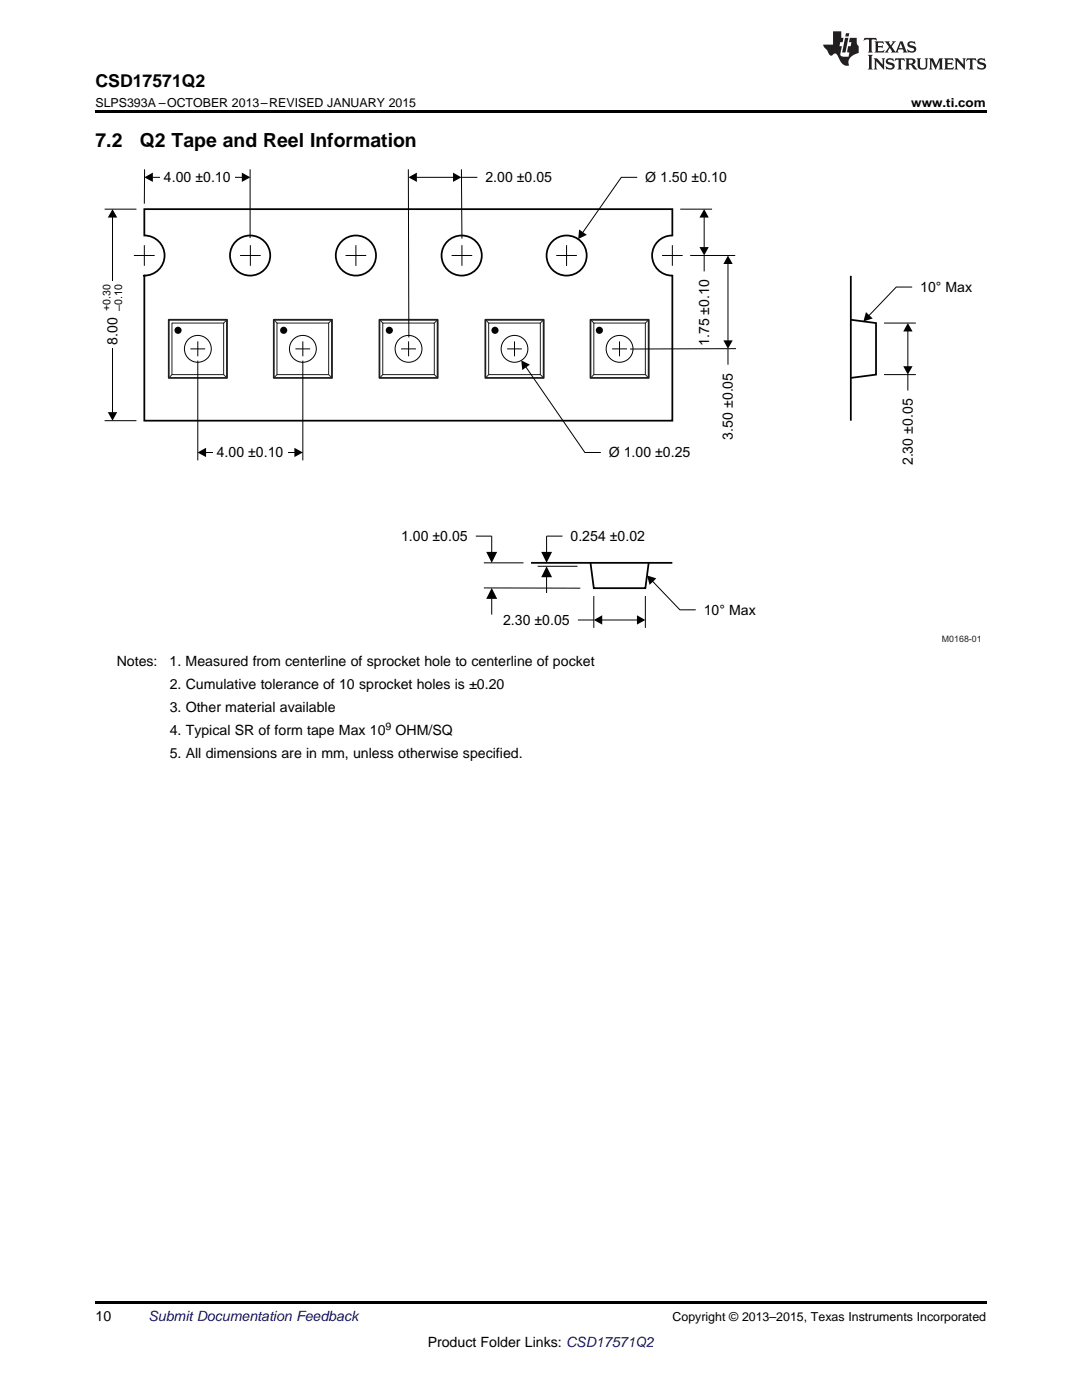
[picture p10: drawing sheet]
<svg xmlns="http://www.w3.org/2000/svg" width="216mm" height="279mm" viewBox="0 0 216 279" stroke-linecap="round" stroke-linejoin="round" font-family="sans-serif">
<path d="M19 259.7h177.8v.5h-177.8z" fill="#000"/>
<g fill="none" stroke="#231f20" stroke-width=".2">
<path d="M33.7 63.8h11.6M34.3 64.5h10.3v10.3h-10.3zM34.3 74.8l-.6 .6M45.3 63.8v11.6l-.7-.6M45.3 63.8l-.7 .7M54.6 63.8h11.6M54.7 63.8l.6 .7M55.3 64.5h10.3v10.3h-10.3zM55.3 74.8l-.6 .6M66.2 63.8v11.6l-.6-.6M66.2 63.8l-.6 .7M75.7 63.8h11.6"/>
<path d="M75.8 63.8l.6 .7M76.4 64.5h10.3v10.3h-10.3zM76.4 74.8l-.6 .6M87.3 63.8v11.6l-.6-.6M87.3 63.8l-.6 .7M96.8 63.8h11.7M96.9 63.8l.6 .7M97.5 64.5h10.3v10.3h-10.3zM97.5 74.8l-.6 .6M108.5 63.8v11.6l-.7-.6M108.5 63.8l-.7 .7M117.8 63.8h11.6"/>
<path d="M117.9 63.8l.6 .7M118.5 64.5h10.3v10.3h-10.3zM118.5 74.8l-.6 .6M129.4 63.8v11.6l-.6-.6M129.4 63.8l-.6 .7"/>
</g>
<path d="M33.7 63.8h11.6v11.6h-11.6zM54.6 63.8h11.6v11.6h-11.6zM75.7 63.8h11.6v11.6h-11.6zM96.8 63.8h11.7v11.6h-11.7zM117.8 63.8h11.6v11.6h-11.6z" fill="none" stroke="#231f20" stroke-width=".35"/>
<g fill="none" stroke="#010202" stroke-width=".2">
<path d="M28.9 33.8l-.1 6.8M81.5 33.8l.1 33.5M92.1 33.8l.1 13.8M20.9 41.7h6.3M22.4 43.3v39.1M26.7 51h4.2M28.8 48.9v4.1M47.9 51h4.1M50 48.9v4.1M69 51h4.1M71 48.9v4.2M90.1 51h4.1"/>
<path d="M92.2 48.9v4.1M111 51h4.1M113.1 48.9v4.2M132.1 51h4.1M134.2 48.9v4.1M135.7 41.7h6.4M137.7 51h9M38 69.6h2.9M39.5 68.1v3M58.9 69.6h3M60.4 68.1v3M80 69.6h3"/>
<path d="M81.5 68.1v3M101.2 69.6h2.9M102.7 68.1v3M122.1 69.6h3M123.6 68.1v3M146.9 69.6l-21.2 .1M20.9 84h6.3"/>
<circle cx="39.5" cy="69.6" r="2.68"/>
<circle cx="60.4" cy="69.6" r="2.68"/>
<circle cx="81.5" cy="69.6" r="2.68"/>
<circle cx="102.7" cy="69.6" r="2.67"/>
<circle cx="123.6" cy="69.6" r="2.68"/>
</g>
<g fill="none" stroke="#010202" stroke-width=".35">
<path d="M134.2 47.2v-5.5h-105.4v5.3a4 4 0 0 1 4 4 4 4 0 0 1-4 4v-.2v29.2h105.4v-29.2M134.2 47a4 4 0 0 0-4.1 4 4 4 0 0 0 4.1 4"/>
<circle cx="49.9" cy="51" r="4"/>
<circle cx="71" cy="51" r="4"/>
<circle cx="92.1" cy="51" r="4"/>
<circle cx="113.1" cy="51" r="4"/>
</g>
<g fill="#010202">
<path d="M22.4 41.7l1 1.7h-1.9z"/>
<path d="M21.5 82.3h1.9l-1 1.7z"/>
</g>
<path d="M20.9 56.2h3.1v13.3h-3.1z" fill-rule="evenodd" fill="#fff"/>
<path d="M49.9 33.8v13.7M39.5 72v19.9M60.4 72v19.9M41 90.3h17.9" fill="none" stroke="#010202" stroke-width=".2"/>
<g fill="#010202">
<path d="M39.4 90.3l1.7-.9v1.8z"/>
<path d="M58.7 89.4l1.7 .9-1.7 .9z"/>
</g>
<path d="M42.5 88.7h14.9v3.2h-14.9z" fill-rule="evenodd" fill="#fff"/>
<path d="M30.3 35.4h18.1" fill="none" stroke="#010202" stroke-width=".2"/>
<g fill="#010202">
<path d="M28.8 35.4l1.7-.9v1.8z"/>
<path d="M48.3 34.5l1.7 .9-1.7 .9z"/>
</g>
<path d="M31.9 33.8h14.9v3.2h-14.9z" fill-rule="evenodd" fill="#fff"/>
<path d="M83 35.4h7.5" fill="none" stroke="#010202" stroke-width=".2"/>
<g fill="#010202">
<path d="M90.4 34.5l1.7 .9-1.7 .9z"/>
<path d="M81.5 35.4l1.7-.9v1.8z"/>
</g>
<path d="M92.1 35.4h3.1M140.5 51v3.2M145.3 52.5v15.6M145.3 69.6v3.2" fill="none" stroke="#010202" stroke-width=".2"/>
<g fill="#010202">
<path d="M145.3 51l.9 1.7h-1.9z"/>
<path d="M144.3 67.9h1.9l-.9 1.7z"/>
</g>
<path d="M140.5 43.3v6.1" fill="none" stroke="#010202" stroke-width=".2"/>
<g fill="#010202">
<path d="M139.6 49.3h1.8l-.9 1.7z"/>
<path d="M140.5 41.7l.9 1.7h-1.8z"/>
</g>
<path d="M127.1 35.4h-3.1l-7.7 11" fill="none" stroke="#010202" stroke-width=".2"/>
<path d="M115.6 45.8l1.5 1.1-1.7 .8z" fill="#010202"/>
<path d="M104.9 73.2l11.8 17.1h3.2" fill="none" stroke="#010202" stroke-width=".2"/>
<path d="M104 71.9l1.7 .9-1.5 1z" fill="#010202"/>
<path d="M169.8 55.1v28.9M106 112.3h28.2" fill="none" stroke="#010202" stroke-width=".35"/>
<path d="M96.5 112.3h8M96.5 117.3l19.3 .1M107.3 113h7.9M130.2 116l5.5 5.7h3.1" fill="none" stroke="#010202" stroke-width=".2"/>
<path d="M129.1 114.8l1.9 .6-1.4 1.3z" fill="#010202"/>
<path d="M182 57.3h-3.2l-5.4 5.7" fill="none" stroke="#010202" stroke-width=".2"/>
<path d="M172.8 62.3l1.3 1.3-1.8 .5z" fill="#010202"/>
<path d="M98.1 119.4v3.3" fill="none" stroke="#010202" stroke-width=".2"/>
<path d="M98.1 117.3l1.1 2.2h-2.2z" fill="#010202"/>
<path d="M109.1 115.1v3.2" fill="none" stroke="#010202" stroke-width=".2"/>
<path d="M109.1 113l1.1 2.2h-2.2z" fill="#010202"/>
<path d="M98.1 107v3.3" fill="none" stroke="#010202" stroke-width=".2"/>
<path d="M97 110.1h2.2l-1.1 2.2z" fill="#010202"/>
<path d="M109.1 107v3.3" fill="none" stroke="#010202" stroke-width=".2"/>
<path d="M108 110.1h2.2l-1.1 2.2z" fill="#010202"/>
<path d="M176.4 74.8h6.3M176.4 64.5h6.3M118.5 119v6.3M128.8 119v6.3M120 123.7h7.2" fill="none" stroke="#010202" stroke-width=".2"/>
<g fill="#010202">
<path d="M127.1 122.8l1.7 .9-1.7 .9z"/>
<path d="M118.5 123.7l1.7-.9v1.8z"/>
</g>
<path d="M181.1 66v7.2" fill="none" stroke="#010202" stroke-width=".2"/>
<g fill="#010202">
<path d="M181.1 64.5l1 1.7h-1.9z"/>
<path d="M180.2 73.1h1.9l-1 1.7z"/>
</g>
<path d="M181.1 74.8v3.1M94.9 107h3.2M109.1 107h3.1M115.3 123.7h3.2" fill="none" stroke="#010202" stroke-width=".2"/>
<path d="M169.8 63.8l5 .7v10.3l-5 .6M117.8 112.3l.7 5.1h10.3l.6-5.1" fill="none" stroke="#010202" stroke-width=".35"/>
<g fill="#010202">
<circle cx="35.5" cy="65.9" r=".71"/>
<circle cx="119.6" cy="65.9" r=".71"/>
<circle cx="56.6" cy="65.9" r=".71"/>
<circle cx="77.7" cy="65.9" r=".71"/>
<circle cx="98.8" cy="65.9" r=".71"/>
</g>
<path d="M19 22h177.8v.5h-177.8z" fill="#000"/>
<g fill="#231f20">
<path d="M172.5 7.6l-.1 .5 .4-.2h.6v.1v2.1l-.2 .4h.9l-.2-.4v-2.1l.1-.1h.5l.5 .2-.2-.5zM174.5 8.3l.2 .3v1.5l-.2 .4h1.8l.2-.6a1.04 1.04 0 0 1-1.3 .2v-.7h.6l.3 .2v-.6l-.3 .2h-.6v-.6l.8-.1 .4 .3-.2-.5zM176.5 8.3l.9 1.1-.9 1.1h.8l-.2-.2 .4-.7 .5 .7-.2 .2h1.5l-.2-.2 .2-.4h.9l.1 .4-.2 .2h1l-.3-.3-.7-1.9h-.5l-.9 2-.8-1 .9-1h-.8l.1 .3-.4 .5-.3-.6 .1-.2zM179.7 8.6l.4 1h-.7zM181.3 8.4a.63 .63 0 0 0-.2 .7 .63 .63 0 0 0 .6 .4l.6 .2 .1 .2a.75 .75 0 0 1-.7 .4 .75 .75 0 0 1-.6-.5l.1 .7 .1-.1a1.11 1.11 0 0 0 1.5-.6 1.13 1.13 0 0 0-1.2-.8l-.1-.4a1.04 1.04 0 0 1 1.2 .2l-.2-.5-.2 .1-.4-.2zM173.2 10.9l.2 .4v2.2l-.2 .4h1l-.3-.4v-2.2l.3-.4zM174.3 11.6l.3 .4v1.5l-.3 .4h.8l-.2-.4v-1.3l1.5 1.7v-1.9l.2-.4h-.7l.2 .4v.9l-1.1-1.3zM177 11.8a.62 .62 0 0 0-.2 .7 .62 .62 0 0 0 .6 .4l.6 .1 .1 .3a.76 .76 0 0 1-.7 .3 .76 .76 0 0 1-.7-.4l.2 .7 .1-.1a1.11 1.11 0 0 0 1.5-.6 1.13 1.13 0 0 0-1.2-.8l-.1-.4a1.04 1.04 0 0 1 1.2 .2l-.2-.6-.2 .1-.5-.1zM178.7 11.6l-.2 .6a.61 .61 0 0 1 .8-.3v1.6l-.2 .4h.9l-.2-.4v-1.6a.63 .63 0 0 1 .7 .3l-.1-.6zM180.6 11.6l.3 .4v1.5l-.3 .4h1l-.2-.2-.1-.8 .6 .2a.76 .76 0 0 0 1.2 .7l-1-1a.58 .58 0 0 0 .6-.5 .58 .58 0 0 0-.5-.6zM181.4 11.9h.1a.45 .45 0 0 1 .5 .1 .45 .45 0 0 1 .1 .5l-.8 .2zM182.9 11.6l.2 .2a2.17 2.17 0 0 0 .3 1.9 .99 .99 0 0 0 1.6-.6v-1.1l.2-.4h-.7l.2 .2a1.92 1.92 0 0 1-.2 1.8 .6 .6 0 0 1-.9-.5v-1.1l.2-.4zM185.4 11.6l.2 .4v1.5l-.2 .4h.7l-.2-.4v-1.4l.8 1.8 .8-1.8v1.4l-.2 .4h.9l-.2-.4v-1.5l.2-.4h-.8l-.6 1.5-.6-1.5zM188.4 11.6l.2 .4v1.5l-.2 .4h1.8l.1-.6a1.04 1.04 0 0 1-1.2 .1v-.6h.5l.4 .2v-.6l-.4 .2h-.5v-.7h.8l.3 .3-.1-.6zM190.5 11.6l.2 .4v1.5l-.2 .4h.7l-.2-.4v-1.3l1.5 1.7v-1.9l.2-.4h-.7l.2 .4v.9l-1.1-1.3zM192.9 11.6l-.1 .6a.61 .61 0 0 1 .7-.3l.1 1.6-.3 .4h1l-.3-.4 .1-1.6a.63 .63 0 0 1 .7 .3l-.1-.6zM195.2 11.8a.62 .62 0 0 0-.2 .7 .62 .62 0 0 0 .6 .4l.6 .1 .1 .3a.76 .76 0 0 1-.7 .3 .76 .76 0 0 1-.6-.4l.1 .7 .1-.1a1.11 1.11 0 0 0 1.6-.6 1.13 1.13 0 0 0-1.3-.8l-.1-.4a1.04 1.04 0 0 1 1.2 .2l-.1-.6-.2 .1-.5-.1z"/>
<path d="M166.2 6.3v2.6h-1.9v.4l.8 .9a.91 .91 0 0 0 1 .8 .56 .56 0 0 1 .5-.3 .56 .56 0 0 1 .5 .3l.4 .8a1.53 1.53 0 0 0 1.9 1.2 1.54 1.54 0 0 1 1-2.1l.9-.3v-1.4a1.52 1.52 0 0 1-.4-1.6h-1.3l-.2 .8h.5l-.2 .8h-.5l-.1 1v.2l.4 .1-.2 .8a1.93 1.93 0 0 1-1.6-.3l.3-1.8h-.5l.2-.8h.4l.2-.8h-.4v-1.3zM168.6 7.6l-.6 2.9h.7l.6-2.9zM168.8 6.6l-.1 .7h.6l.2-.7z"/>
</g>
<g font-size="3.9">
<text x="19" y="29.3">7.2</text>
<text x="27.9" y="29.3">Q2 Tape and Reel Information</text>
</g>
<text font-size="3.5" x="19" y="17.3">CSD17571Q2</text>
<g font-size="2.8" fill="#010202">
<text x="32.7" y="36.4">4.00 ±0.10</text>
<text x="96.8" y="36.4">2.00 ±0.05</text>
<text x="128.7" y="36.4">Ø 1.50 ±0.10</text>
<text x="183.6" y="58.3">10° Max</text>
<text x="23.5" y="68.8" transform="rotate(-90 23.5 68.8)">8.00</text>
<text x="141.5" y="69.1" transform="rotate(-90 141.5 69.1)">1.75 ±0.10</text>
<text x="146.2" y="87.7" transform="rotate(-90 146.2 87.7)">3.50 ±0.05</text>
<text x="43.3" y="91.3">4.00 ±0.10</text>
<text x="121.5" y="91.3">Ø 1.00 ±0.25</text>
<text x="182.2" y="92.9" transform="rotate(-90 182.2 92.9)">2.30 ±0.05</text>
<text x="80" y="108">1.00 ±0.05</text>
<text x="113.8" y="108">0.254 ±0.02</text>
<text x="100.4" y="124.7">2.30 ±0.05</text>
<text x="140.4" y="122.7">10° Max</text>
</g>
<g font-size="2.8">
<text x="23.3" y="133">Notes:</text>
<text x="33.8" y="133">1. Measured from centerline of sprocket hole to centerline of pocket</text>
<text x="33.9" y="137.6">2. Cumulative tolerance of 10 sprocket holes is ±0.20</text>
<text x="33.9" y="142.2">3. Other material available</text>
<text x="33.9" y="146.8">4. Typical SR of form tape Max 10</text>
<text x="78.9" y="146.8">OHM/SQ</text>
<text x="33.9" y="151.3">5. All dimensions are in mm, unless otherwise specified.</text>
<text x="19" y="263.6">10</text>
<text x="85.3" y="268.9">Product Folder Links: CSD17571Q2</text>
</g>
<text font-size="2.8" fill="#0000c8" x="29.6" y="263.6">Submit Documentation Feedback</text>
<g font-size="2.5">
<text x="19" y="21.4">SLPS393A –OCTOBER 2013–REVISED JANUARY 2015</text>
<text x="181.8" y="21.4">www.ti.com</text>
<text x="134.2" y="263.6">Copyright © 2013–2015, Texas Instruments Incorporated</text>
</g>
<g font-size="2.1" fill="#010202">
<text x="22" y="62.1" transform="rotate(-90 22 62.1)">+0.30</text>
<text x="24.4" y="62.1" transform="rotate(-90 24.4 62.1)">–0.10</text>
</g>
<text font-size="2.1" x="76.9" y="145.6">9</text>
<text font-size="1.8" fill="#231f20" x="188" y="128.2">M0168-01</text>
</svg>
